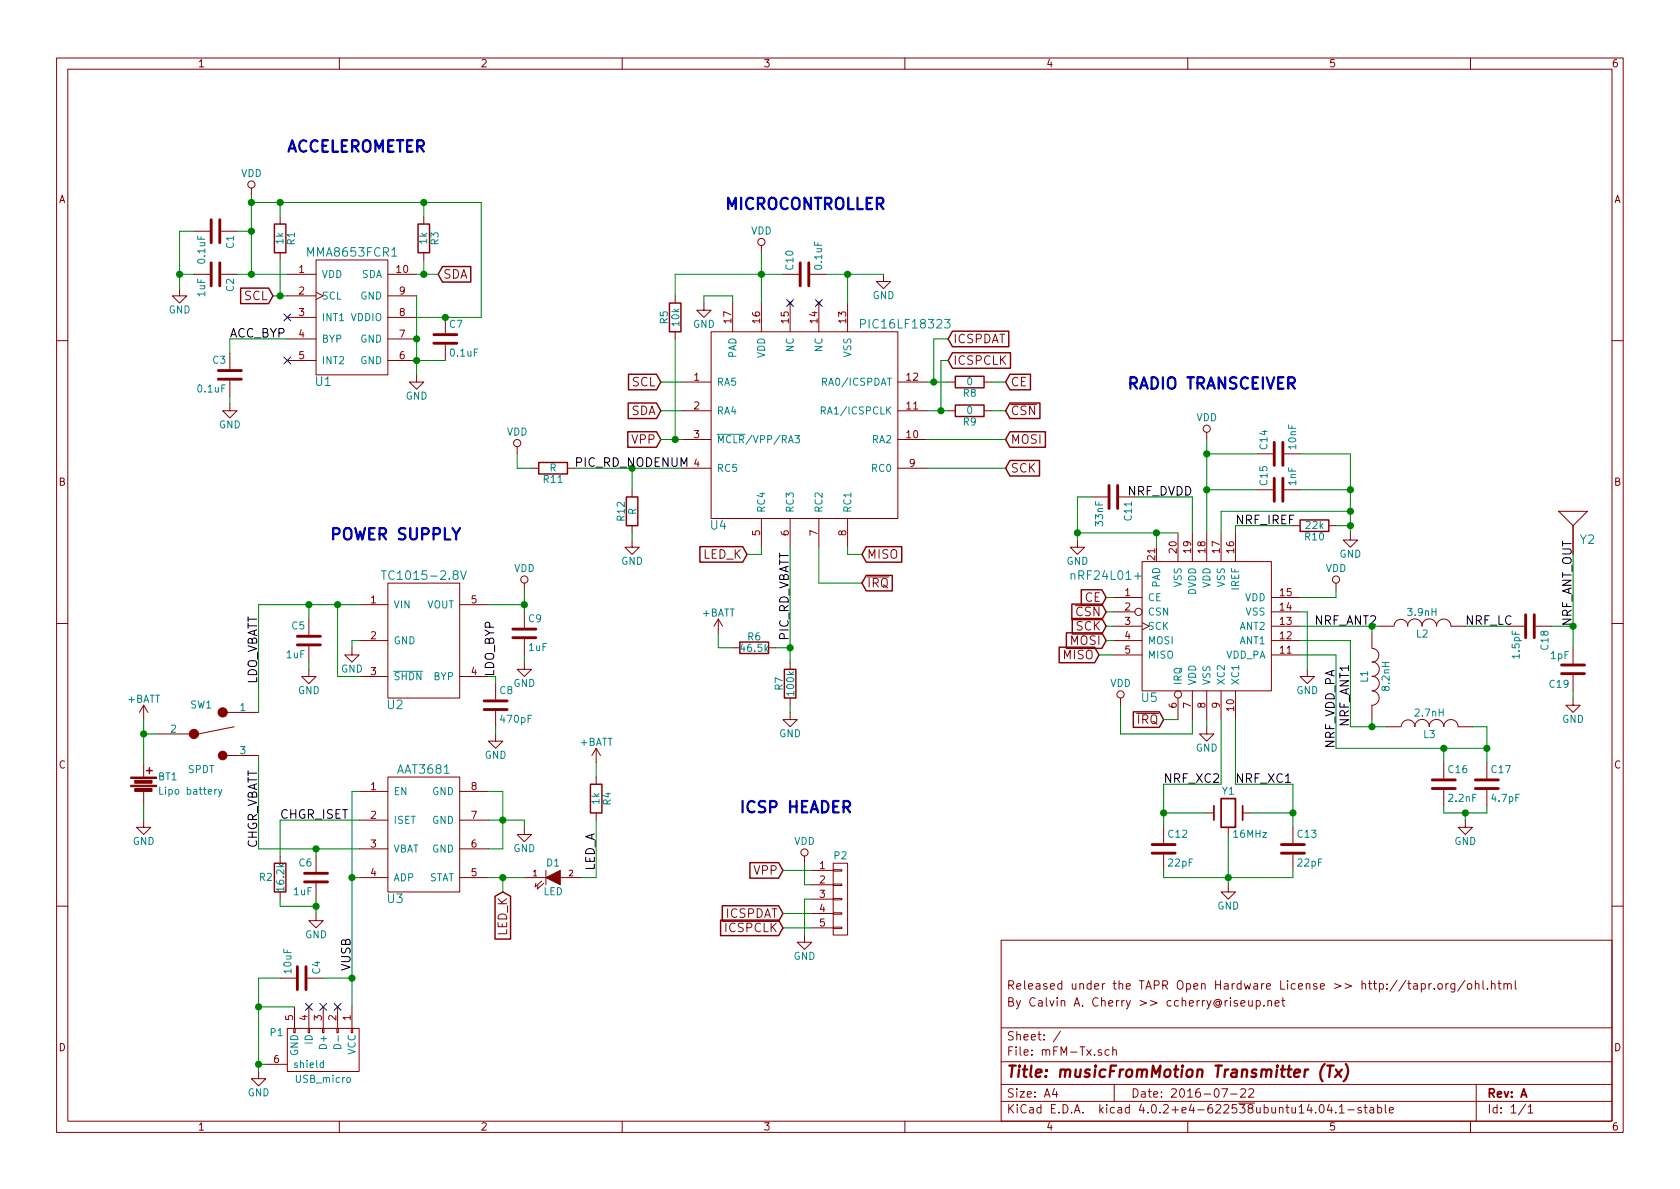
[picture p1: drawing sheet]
EESchema Schematic File Version 2
LIBS:power
LIBS:device
LIBS:transistors
LIBS:conn
LIBS:linear
LIBS:regul
LIBS:74xx
LIBS:cmos4000
LIBS:adc-dac
LIBS:memory
LIBS:xilinx
LIBS:microcontrollers
LIBS:dsp
LIBS:microchip
LIBS:analog_switches
LIBS:motorola
LIBS:texas
LIBS:intel
LIBS:audio
LIBS:interface
LIBS:digital-audio
LIBS:philips
LIBS:display
LIBS:cypress
LIBS:siliconi
LIBS:opto
LIBS:atmel
LIBS:contrib
LIBS:valves
LIBS:mFM_comp
EELAYER 25 0
EELAYER END
$Descr A4 11693 8268
encoding utf-8
Sheet 1 1
Title "musicFromMotion Transmitter (Tx)"
Date "2016-07-22"
Rev "A"
Comp ""
Comment1 "By Calvin A. Cherry >> ccherry@riseup.net"
Comment2 "Released under the TAPR Open Hardware License >> http://tapr.org/ohl.html"
Comment3 ""
Comment4 ""
$EndDescr
$Comp
L R R10
U 1 1
P 9150 3650
F 0 "R10" V 9230 3650 50  0000 C CNN
F 1 "22k" V 9150 3650 50  0000 C CNN
F 2 "Resistors_SMD:R_0402" V 9080 3650 50  0001 C CNN
F 3 "" H 9150 3650 50  0000 C CNN
	1    9150 3650
	0    1    1    0   
$EndComp
$Comp
L GND #PWR01
U 1 1
P 9400 3700
F 0 "#PWR01" H 9400 3450 50  0001 C CNN
F 1 "GND" H 9400 3550 50  0000 C CNN
F 2 "" H 9400 3700 50  0000 C CNN
F 3 "" H 9400 3700 50  0000 C CNN
	1    9400 3700
	1    0    0    -1  
$EndComp
$Comp
L C C11
U 1 1
P 7750 3450
F 0 "C11" H 7775 3550 50  0000 L CNN
F 1 "33nF" H 7775 3350 50  0000 L CNN
F 2 "Capacitors_SMD:C_0402" H 7788 3300 50  0001 C CNN
F 3 "" H 7750 3450 50  0000 C CNN
	1    7750 3450
	0    1    1    0   
$EndComp
$Comp
L GND #PWR02
U 1 1
P 7500 3750
F 0 "#PWR02" H 7500 3500 50  0001 C CNN
F 1 "GND" H 7500 3600 50  0000 C CNN
F 2 "" H 7500 3750 50  0000 C CNN
F 3 "" H 7500 3750 50  0000 C CNN
	1    7500 3750
	1    0    0    -1  
$EndComp
$Comp
L C C15
U 1 1
P 8900 3400
F 0 "C15" H 8925 3500 50  0000 L CNN
F 1 "1nF" H 8925 3300 50  0000 L CNN
F 2 "Capacitors_SMD:C_0402" H 8938 3250 50  0001 C CNN
F 3 "" H 8900 3400 50  0000 C CNN
	1    8900 3400
	0    -1   -1   0   
$EndComp
$Comp
L C C14
U 1 1
P 8900 3150
F 0 "C14" H 8925 3250 50  0000 L CNN
F 1 "10nF" H 8925 3050 50  0000 L CNN
F 2 "Capacitors_SMD:C_0402" H 8938 3000 50  0001 C CNN
F 3 "" H 8900 3150 50  0000 C CNN
	1    8900 3150
	0    -1   -1   0   
$EndComp
$Comp
L ABM8_crystal Y1
U 1 1
P 8550 5650
F 0 "Y1" H 8550 5800 50  0000 C CNN
F 1 "16MHz" H 8700 5500 50  0000 C CNN
F 2 "mFM:ABM8" H 8550 5650 50  0001 C CNN
F 3 "" H 8550 5650 50  0000 C CNN
	1    8550 5650
	1    0    0    -1  
$EndComp
$Comp
L C C12
U 1 1
P 8100 5900
F 0 "C12" H 8125 6000 50  0000 L CNN
F 1 "22pF" H 8125 5800 50  0000 L CNN
F 2 "Capacitors_SMD:C_0402" H 8138 5750 50  0001 C CNN
F 3 "" H 8100 5900 50  0000 C CNN
	1    8100 5900
	1    0    0    -1  
$EndComp
$Comp
L C C13
U 1 1
P 9000 5900
F 0 "C13" H 9025 6000 50  0000 L CNN
F 1 "22pF" H 9025 5800 50  0000 L CNN
F 2 "Capacitors_SMD:C_0402" H 9038 5750 50  0001 C CNN
F 3 "" H 9000 5900 50  0000 C CNN
	1    9000 5900
	1    0    0    -1  
$EndComp
$Comp
L GND #PWR03
U 1 1
P 8550 6150
F 0 "#PWR03" H 8550 5900 50  0001 C CNN
F 1 "GND" H 8550 6000 50  0000 C CNN
F 2 "" H 8550 6150 50  0000 C CNN
F 3 "" H 8550 6150 50  0000 C CNN
	1    8550 6150
	1    0    0    -1  
$EndComp
$Comp
L GND #PWR04
U 1 1
P 8400 5050
F 0 "#PWR04" H 8400 4800 50  0001 C CNN
F 1 "GND" H 8400 4900 50  0000 C CNN
F 2 "" H 8400 5050 50  0000 C CNN
F 3 "" H 8400 5050 50  0000 C CNN
	1    8400 5050
	1    0    0    -1  
$EndComp
$Comp
L INDUCTOR L2
U 1 1
P 9900 4350
F 0 "L2" V 9850 4350 50  0000 C CNN
F 1 "3.9nH" V 10000 4350 50  0000 C CNN
F 2 "Resistors_SMD:R_0402" H 9900 4350 50  0001 C CNN
F 3 "" H 9900 4350 50  0000 C CNN
	1    9900 4350
	0    -1   -1   0   
$EndComp
$Comp
L INDUCTOR L1
U 1 1
P 9550 4700
F 0 "L1" V 9500 4700 50  0000 C CNN
F 1 "8.2nH" V 9650 4700 50  0000 C CNN
F 2 "Resistors_SMD:R_0402" H 9550 4700 50  0001 C CNN
F 3 "" H 9550 4700 50  0000 C CNN
	1    9550 4700
	1    0    0    -1  
$EndComp
$Comp
L INDUCTOR L3
U 1 1
P 9950 5050
F 0 "L3" V 9900 5050 50  0000 C CNN
F 1 "2.7nH" V 10050 5050 50  0000 C CNN
F 2 "Resistors_SMD:R_0402" H 9950 5050 50  0001 C CNN
F 3 "" H 9950 5050 50  0000 C CNN
	1    9950 5050
	0    -1   -1   0   
$EndComp
$Comp
L C C17
U 1 1
P 10350 5450
F 0 "C17" H 10375 5550 50  0000 L CNN
F 1 "4.7pF" H 10375 5350 50  0000 L CNN
F 2 "Capacitors_SMD:C_0402" H 10388 5300 50  0001 C CNN
F 3 "" H 10350 5450 50  0000 C CNN
	1    10350 5450
	1    0    0    -1  
$EndComp
$Comp
L C C16
U 1 1
P 10050 5450
F 0 "C16" H 10075 5550 50  0000 L CNN
F 1 "2.2nF" H 10075 5350 50  0000 L CNN
F 2 "Capacitors_SMD:C_0402" H 10088 5300 50  0001 C CNN
F 3 "" H 10050 5450 50  0000 C CNN
	1    10050 5450
	1    0    0    -1  
$EndComp
$Comp
L GND #PWR05
U 1 1
P 10200 5700
F 0 "#PWR05" H 10200 5450 50  0001 C CNN
F 1 "GND" H 10200 5550 50  0000 C CNN
F 2 "" H 10200 5700 50  0000 C CNN
F 3 "" H 10200 5700 50  0000 C CNN
	1    10200 5700
	1    0    0    -1  
$EndComp
$Comp
L C C18
U 1 1
P 10650 4350
F 0 "C18" H 10675 4450 50  0000 L CNN
F 1 "1.5pF" H 10675 4250 50  0000 L CNN
F 2 "Capacitors_SMD:C_0402" H 10688 4200 50  0001 C CNN
F 3 "" H 10650 4350 50  0000 C CNN
	1    10650 4350
	0    1    1    0   
$EndComp
$Comp
L C C19
U 1 1
P 10950 4650
F 0 "C19" H 10975 4750 50  0000 L CNN
F 1 "1pF" H 10975 4550 50  0000 L CNN
F 2 "Capacitors_SMD:C_0402" H 10988 4500 50  0001 C CNN
F 3 "" H 10950 4650 50  0000 C CNN
	1    10950 4650
	-1   0    0    1   
$EndComp
$Comp
L GND #PWR06
U 1 1
P 10950 4850
F 0 "#PWR06" H 10950 4600 50  0001 C CNN
F 1 "GND" H 10950 4700 50  0000 C CNN
F 2 "" H 10950 4850 50  0000 C CNN
F 3 "" H 10950 4850 50  0000 C CNN
	1    10950 4850
	1    0    0    -1  
$EndComp
$Comp
L 2450AT18A100E Y2
U 1 1
P 10950 3650
F 0 "Y2" H 11050 3550 60  0000 C CNN
F 1 "2450AT18A100E" H 10950 3850 60  0001 C CNN
F 2 "mFM:2450AT" H 10950 3650 60  0001 C CNN
F 3 "" H 10950 3650 60  0000 C CNN
	1    10950 3650
	1    0    0    -1  
$EndComp
$Comp
L Battery BT1
U 1 1
P 1000 5450
F 0 "BT1" H 1100 5500 50  0000 L CNN
F 1 "Lipo battery" H 1100 5400 50  0000 L CNN
F 2 "mFM:CR2450_clip" V 1000 5490 50  0001 C CNN
F 3 "" V 1000 5490 50  0000 C CNN
	1    1000 5450
	1    0    0    -1  
$EndComp
$Comp
L MMA8653FCR1 U1
U 1 1
P 2450 2200
F 0 "U1" H 2250 1750 60  0000 C CNN
F 1 "MMA8653FCR1" H 2450 2650 60  0000 C CNN
F 2 "mFM:DFN-10-2mmx2mm" H 2400 2200 60  0001 C CNN
F 3 "" H 2400 2200 60  0000 C CNN
	1    2450 2200
	1    0    0    -1  
$EndComp
$Comp
L VDD #PWR07
U 1 1
P 1750 1350
F 0 "#PWR07" H 1750 1200 50  0001 C CNN
F 1 "VDD" H 1750 1500 50  0000 C CNN
F 2 "" H 1750 1350 50  0000 C CNN
F 3 "" H 1750 1350 50  0000 C CNN
	1    1750 1350
	1    0    0    -1  
$EndComp
$Comp
L C C1
U 1 1
P 1500 1600
F 0 "C1" H 1525 1700 50  0000 L CNN
F 1 "0.1uF" H 1525 1500 50  0000 L CNN
F 2 "Capacitors_SMD:C_0402" H 1538 1450 50  0001 C CNN
F 3 "" H 1500 1600 50  0000 C CNN
	1    1500 1600
	0    1    1    0   
$EndComp
$Comp
L C C2
U 1 1
P 1500 1900
F 0 "C2" H 1525 2000 50  0000 L CNN
F 1 "1uF" H 1525 1800 50  0000 L CNN
F 2 "Capacitors_SMD:C_0402" H 1538 1750 50  0001 C CNN
F 3 "" H 1500 1900 50  0000 C CNN
	1    1500 1900
	0    1    1    0   
$EndComp
$Comp
L C C7
U 1 1
P 3100 2350
F 0 "C7" H 3125 2450 50  0000 L CNN
F 1 "0.1uF" H 3125 2250 50  0000 L CNN
F 2 "Capacitors_SMD:C_0402" H 3138 2200 50  0001 C CNN
F 3 "" H 3100 2350 50  0000 C CNN
	1    3100 2350
	1    0    0    -1  
$EndComp
$Comp
L GND #PWR08
U 1 1
P 1250 2000
F 0 "#PWR08" H 1250 1750 50  0001 C CNN
F 1 "GND" H 1250 1850 50  0000 C CNN
F 2 "" H 1250 2000 50  0000 C CNN
F 3 "" H 1250 2000 50  0000 C CNN
	1    1250 2000
	1    0    0    -1  
$EndComp
$Comp
L GND #PWR09
U 1 1
P 2900 2600
F 0 "#PWR09" H 2900 2350 50  0001 C CNN
F 1 "GND" H 2900 2450 50  0000 C CNN
F 2 "" H 2900 2600 50  0000 C CNN
F 3 "" H 2900 2600 50  0000 C CNN
	1    2900 2600
	1    0    0    -1  
$EndComp
$Comp
L R R1
U 1 1
P 1950 1650
F 0 "R1" V 2030 1650 50  0000 C CNN
F 1 "1k" V 1950 1650 50  0000 C CNN
F 2 "Resistors_SMD:R_0402" V 1880 1650 50  0001 C CNN
F 3 "" H 1950 1650 50  0000 C CNN
	1    1950 1650
	1    0    0    -1  
$EndComp
$Comp
L R R3
U 1 1
P 2950 1650
F 0 "R3" V 3030 1650 50  0000 C CNN
F 1 "1k" V 2950 1650 50  0000 C CNN
F 2 "Resistors_SMD:R_0402" V 2880 1650 50  0001 C CNN
F 3 "" H 2950 1650 50  0000 C CNN
	1    2950 1650
	1    0    0    -1  
$EndComp
NoConn ~ 2000 2200
NoConn ~ 2000 2500
$Comp
L C C3
U 1 1
P 1600 2600
F 0 "C3" H 1625 2700 50  0000 L CNN
F 1 "0.1uF" H 1625 2500 50  0000 L CNN
F 2 "Capacitors_SMD:C_0402" H 1638 2450 50  0001 C CNN
F 3 "" H 1600 2600 50  0000 C CNN
	1    1600 2600
	-1   0    0    -1  
$EndComp
$Comp
L GND #PWR010
U 1 1
P 1600 2800
F 0 "#PWR010" H 1600 2550 50  0001 C CNN
F 1 "GND" H 1600 2650 50  0000 C CNN
F 2 "" H 1600 2800 50  0000 C CNN
F 3 "" H 1600 2800 50  0000 C CNN
	1    1600 2800
	1    0    0    -1  
$EndComp
$Comp
L TC1015-2.8V U2
U 1 1
P 2950 4450
F 0 "U2" H 2750 4000 60  0000 C CNN
F 1 "TC1015-2.8V" H 2950 4900 60  0000 C CNN
F 2 "TO_SOT_Packages_SMD:SOT-23-5" H 2900 4450 60  0001 C CNN
F 3 "" H 2900 4450 60  0000 C CNN
	1    2950 4450
	1    0    0    -1  
$EndComp
$Comp
L C C8
U 1 1
P 3450 4900
F 0 "C8" H 3475 5000 50  0000 L CNN
F 1 "470pF" H 3475 4800 50  0000 L CNN
F 2 "Capacitors_SMD:C_0402" H 3488 4750 50  0001 C CNN
F 3 "" H 3450 4900 50  0000 C CNN
	1    3450 4900
	1    0    0    -1  
$EndComp
$Comp
L GND #PWR011
U 1 1
P 3450 5100
F 0 "#PWR011" H 3450 4850 50  0001 C CNN
F 1 "GND" H 3450 4950 50  0000 C CNN
F 2 "" H 3450 5100 50  0000 C CNN
F 3 "" H 3450 5100 50  0000 C CNN
	1    3450 5100
	1    0    0    -1  
$EndComp
$Comp
L GND #PWR012
U 1 1
P 2450 4500
F 0 "#PWR012" H 2450 4250 50  0001 C CNN
F 1 "GND" H 2450 4350 50  0000 C CNN
F 2 "" H 2450 4500 50  0000 C CNN
F 3 "" H 2450 4500 50  0000 C CNN
	1    2450 4500
	1    0    0    -1  
$EndComp
$Comp
L VDD #PWR013
U 1 1
P 3650 4100
F 0 "#PWR013" H 3650 3950 50  0001 C CNN
F 1 "VDD" H 3650 4250 50  0000 C CNN
F 2 "" H 3650 4100 50  0000 C CNN
F 3 "" H 3650 4100 50  0000 C CNN
	1    3650 4100
	1    0    0    -1  
$EndComp
$Comp
L C C9
U 1 1
P 3650 4400
F 0 "C9" H 3675 4500 50  0000 L CNN
F 1 "1uF" H 3675 4300 50  0000 L CNN
F 2 "Capacitors_SMD:C_0402" H 3688 4250 50  0001 C CNN
F 3 "" H 3650 4400 50  0000 C CNN
	1    3650 4400
	1    0    0    -1  
$EndComp
$Comp
L GND #PWR014
U 1 1
P 3650 4600
F 0 "#PWR014" H 3650 4350 50  0001 C CNN
F 1 "GND" H 3650 4450 50  0000 C CNN
F 2 "" H 3650 4600 50  0000 C CNN
F 3 "" H 3650 4600 50  0000 C CNN
	1    3650 4600
	1    0    0    -1  
$EndComp
$Comp
L C C5
U 1 1
P 2150 4450
F 0 "C5" H 2175 4550 50  0000 L CNN
F 1 "1uF" H 2175 4350 50  0000 L CNN
F 2 "Capacitors_SMD:C_0402" H 2188 4300 50  0001 C CNN
F 3 "" H 2150 4450 50  0000 C CNN
	1    2150 4450
	-1   0    0    -1  
$EndComp
$Comp
L GND #PWR015
U 1 1
P 2150 4650
F 0 "#PWR015" H 2150 4400 50  0001 C CNN
F 1 "GND" H 2150 4500 50  0000 C CNN
F 2 "" H 2150 4650 50  0000 C CNN
F 3 "" H 2150 4650 50  0000 C CNN
	1    2150 4650
	1    0    0    -1  
$EndComp
$Comp
L AAT3681 U3
U 1 1
P 2950 5800
F 0 "U3" H 2750 5350 60  0000 C CNN
F 1 "AAT3681" H 2950 6250 60  0000 C CNN
F 2 "mFM:SC70JW-8" H 2900 5800 60  0001 C CNN
F 3 "" H 2900 5800 60  0000 C CNN
	1    2950 5800
	1    0    0    -1  
$EndComp
$Comp
L LED D1
U 1 1
P 3850 6100
F 0 "D1" H 3850 6200 50  0000 C CNN
F 1 "LED" H 3850 6000 50  0000 C CNN
F 2 "LEDs:LED_0402" H 3850 6100 50  0001 C CNN
F 3 "" H 3850 6100 50  0000 C CNN
	1    3850 6100
	1    0    0    -1  
$EndComp
$Comp
L R R4
U 1 1
P 4150 5550
F 0 "R4" V 4230 5550 50  0000 C CNN
F 1 "1k" V 4150 5550 50  0000 C CNN
F 2 "Resistors_SMD:R_0402" V 4080 5550 50  0001 C CNN
F 3 "" H 4150 5550 50  0000 C CNN
	1    4150 5550
	1    0    0    -1  
$EndComp
$Comp
L R R2
U 1 1
P 1950 6100
F 0 "R2" H 2050 6100 50  0000 C CNN
F 1 "16.2k" V 1950 6100 50  0000 C CNN
F 2 "Resistors_SMD:R_0402" V 1880 6100 50  0001 C CNN
F 3 "" H 1950 6100 50  0000 C CNN
	1    1950 6100
	-1   0    0    -1  
$EndComp
$Comp
L GND #PWR016
U 1 1
P 3650 5750
F 0 "#PWR016" H 3650 5500 50  0001 C CNN
F 1 "GND" H 3650 5600 50  0000 C CNN
F 2 "" H 3650 5750 50  0000 C CNN
F 3 "" H 3650 5750 50  0000 C CNN
	1    3650 5750
	1    0    0    -1  
$EndComp
$Comp
L USB_OTG P1
U 1 1
P 2250 7300
F 0 "P1" H 2575 7175 50  0000 C CNN
F 1 "USB_micro" H 2250 7500 50  0000 C CNN
F 2 "Connect:USB_Micro-B_10103594-0001LF" V 2200 7200 50  0001 C CNN
F 3 "" V 2200 7200 50  0000 C CNN
	1    2250 7300
	-1   0    0    1   
$EndComp
NoConn ~ 2150 7000
NoConn ~ 2250 7000
NoConn ~ 2350 7000
$Comp
L GND #PWR017
U 1 1
P 1800 7450
F 0 "#PWR017" H 1800 7200 50  0001 C CNN
F 1 "GND" H 1800 7300 50  0000 C CNN
F 2 "" H 1800 7450 50  0000 C CNN
F 3 "" H 1800 7450 50  0000 C CNN
	1    1800 7450
	1    0    0    -1  
$EndComp
$Comp
L C C4
U 1 1
P 2100 6800
F 0 "C4" H 2125 6900 50  0000 L CNN
F 1 "10uF" H 2125 6700 50  0000 L CNN
F 2 "Capacitors_SMD:C_0805" H 2138 6650 50  0001 C CNN
F 3 "" H 2100 6800 50  0000 C CNN
	1    2100 6800
	0    1    -1   0   
$EndComp
$Comp
L C C6
U 1 1
P 2200 6100
F 0 "C6" H 2225 6200 50  0000 L CNN
F 1 "1uF" H 2225 6000 50  0000 L CNN
F 2 "Capacitors_SMD:C_0402" H 2238 5950 50  0001 C CNN
F 3 "" H 2200 6100 50  0000 C CNN
	1    2200 6100
	-1   0    0    -1  
$EndComp
$Comp
L GND #PWR018
U 1 1
P 2200 6350
F 0 "#PWR018" H 2200 6100 50  0001 C CNN
F 1 "GND" H 2200 6200 50  0000 C CNN
F 2 "" H 2200 6350 50  0000 C CNN
F 3 "" H 2200 6350 50  0000 C CNN
	1    2200 6350
	1    0    0    -1  
$EndComp
$Comp
L SPDT SW1
U 1 1
P 1450 5100
F 0 "SW1" H 1400 5300 50  0000 C CNN
F 1 "SPDT" H 1400 4850 50  0000 C CNN
F 2 "mFM:SW_SPDT_SMD" H 1400 5250 50  0001 C CNN
F 3 "" H 1400 5250 50  0000 C CNN
	1    1450 5100
	1    0    0    -1  
$EndComp
$Comp
L GND #PWR019
U 1 1
P 1000 5700
F 0 "#PWR019" H 1000 5450 50  0001 C CNN
F 1 "GND" H 1000 5550 50  0000 C CNN
F 2 "" H 1000 5700 50  0000 C CNN
F 3 "" H 1000 5700 50  0000 C CNN
	1    1000 5700
	1    0    0    -1  
$EndComp
$Comp
L VDD #PWR020
U 1 1
P 5300 1750
F 0 "#PWR020" H 5300 1600 50  0001 C CNN
F 1 "VDD" H 5300 1900 50  0000 C CNN
F 2 "" H 5300 1750 50  0000 C CNN
F 3 "" H 5300 1750 50  0000 C CNN
	1    5300 1750
	1    0    0    -1  
$EndComp
$Comp
L C C10
U 1 1
P 5600 1900
F 0 "C10" H 5625 2000 50  0000 L CNN
F 1 "0.1uF" H 5625 1800 50  0000 L CNN
F 2 "Capacitors_SMD:C_0402" H 5638 1750 50  0001 C CNN
F 3 "" H 5600 1900 50  0000 C CNN
	1    5600 1900
	0    -1   -1   0   
$EndComp
$Comp
L GND #PWR021
U 1 1
P 6150 1900
F 0 "#PWR021" H 6150 1650 50  0001 C CNN
F 1 "GND" H 6150 1750 50  0000 C CNN
F 2 "" H 6150 1900 50  0000 C CNN
F 3 "" H 6150 1900 50  0000 C CNN
	1    6150 1900
	1    0    0    -1  
$EndComp
$Comp
L R R5
U 1 1
P 4700 2200
F 0 "R5" V 4780 2200 50  0000 C CNN
F 1 "10k" V 4700 2200 50  0000 C CNN
F 2 "Resistors_SMD:R_0402" V 4630 2200 50  0001 C CNN
F 3 "" H 4700 2200 50  0000 C CNN
	1    4700 2200
	-1   0    0    1   
$EndComp
$Comp
L R R6
U 1 1
P 5250 4500
F 0 "R6" V 5330 4500 50  0000 C CNN
F 1 "46.5k" V 5250 4500 50  0000 C CNN
F 2 "Resistors_SMD:R_0402" V 5180 4500 50  0001 C CNN
F 3 "" H 5250 4500 50  0000 C CNN
	1    5250 4500
	0    -1   -1   0   
$EndComp
$Comp
L R R7
U 1 1
P 5500 4750
F 0 "R7" V 5580 4750 50  0000 C CNN
F 1 "100k" V 5500 4750 50  0000 C CNN
F 2 "Resistors_SMD:R_0402" V 5430 4750 50  0001 C CNN
F 3 "" H 5500 4750 50  0000 C CNN
	1    5500 4750
	-1   0    0    1   
$EndComp
$Comp
L GND #PWR022
U 1 1
P 5500 4950
F 0 "#PWR022" H 5500 4700 50  0001 C CNN
F 1 "GND" H 5500 4800 50  0000 C CNN
F 2 "" H 5500 4950 50  0000 C CNN
F 3 "" H 5500 4950 50  0000 C CNN
	1    5500 4950
	1    0    0    -1  
$EndComp
Text GLabel 3050 1900 2    60   Input ~ 0
SDA
Text GLabel 1900 2050 0    60   Input ~ 0
SCL
Text GLabel 7000 3050 2    60   Input ~ 0
MOSI
Text GLabel 7000 2650 2    60   Input ~ 0
CE
Text GLabel 7000 2850 2    60   Input ~ 0
~CSN
Text GLabel 6000 4050 2    60   Input ~ 0
~IRQ
Text GLabel 7700 4450 0    60   Input ~ 0
MOSI
Text GLabel 7700 4150 0    60   Input ~ 0
CE
Text GLabel 7700 4250 0    60   Input ~ 0
~CSN
Text GLabel 8100 5000 0    60   Input ~ 0
~IRQ
Text GLabel 7650 4550 0    60   Input ~ 0
MISO
Text GLabel 7700 4350 0    60   Input ~ 0
SCK
Text GLabel 7000 3250 2    60   Input ~ 0
SCK
Text GLabel 6000 3850 2    60   Input ~ 0
MISO
Text GLabel 4600 2850 0    60   Input ~ 0
SDA
Text GLabel 4600 2650 0    60   Input ~ 0
SCL
Text GLabel 4600 3050 0    60   Input ~ 0
VPP
Text GLabel 5450 6050 0    60   Input ~ 0
VPP
Text GLabel 5450 6350 0    60   Input ~ 0
ICSPDAT
$Comp
L VDD #PWR023
U 1 1
P 5600 6000
F 0 "#PWR023" H 5600 5850 50  0001 C CNN
F 1 "VDD" H 5600 6150 50  0000 C CNN
F 2 "" H 5600 6000 50  0000 C CNN
F 3 "" H 5600 6000 50  0000 C CNN
	1    5600 6000
	1    0    0    -1  
$EndComp
$Comp
L GND #PWR024
U 1 1
P 5600 6500
F 0 "#PWR024" H 5600 6250 50  0001 C CNN
F 1 "GND" H 5600 6350 50  0000 C CNN
F 2 "" H 5600 6500 50  0000 C CNN
F 3 "" H 5600 6500 50  0000 C CNN
	1    5600 6500
	1    0    0    -1  
$EndComp
Text Notes 2300 3750 0    79   ~ 16
POWER SUPPLY
Text Notes 2000 1050 0    79   ~ 16
ACCELEROMETER
Text Notes 5050 1450 0    79   ~ 16
MICROCONTROLLER
Text Notes 5150 5650 0    79   ~ 16
ICSP HEADER
Text Notes 7850 2700 0    79   ~ 16
RADIO TRANSCEIVER
$Comp
L VDD #PWR025
U 1 1
P 9300 4100
F 0 "#PWR025" H 9300 3950 50  0001 C CNN
F 1 "VDD" H 9300 4250 50  0000 C CNN
F 2 "" H 9300 4100 50  0000 C CNN
F 3 "" H 9300 4100 50  0000 C CNN
	1    9300 4100
	1    0    0    -1  
$EndComp
$Comp
L VDD #PWR026
U 1 1
P 8400 3050
F 0 "#PWR026" H 8400 2900 50  0001 C CNN
F 1 "VDD" H 8400 3200 50  0000 C CNN
F 2 "" H 8400 3050 50  0000 C CNN
F 3 "" H 8400 3050 50  0000 C CNN
	1    8400 3050
	1    0    0    -1  
$EndComp
$Comp
L VDD #PWR027
U 1 1
P 7800 4900
F 0 "#PWR027" H 7800 4750 50  0001 C CNN
F 1 "VDD" H 7800 5050 50  0000 C CNN
F 2 "" H 7800 4900 50  0000 C CNN
F 3 "" H 7800 4900 50  0000 C CNN
	1    7800 4900
	1    0    0    -1  
$EndComp
$Comp
L PIC16LF18323 U4
U 1 1
P 5600 2950
F 0 "U4" H 5000 2250 60  0000 C CNN
F 1 "PIC16LF18323" H 6300 3650 60  0000 C CNN
F 2 "mFM:UQFN-16_4x4mm_Pitch0.65mm_Pad2x2mm" H 5600 2950 60  0001 C CNN
F 3 "" H 5600 2950 60  0000 C CNN
	1    5600 2950
	1    0    0    -1  
$EndComp
NoConn ~ 5700 2100
NoConn ~ 5500 2100
$Comp
L R R8
U 1 1
P 6750 2650
F 0 "R8" V 6830 2650 50  0000 C CNN
F 1 "0" V 6750 2650 50  0000 C CNN
F 2 "Resistors_SMD:R_0402" V 6680 2650 50  0001 C CNN
F 3 "" H 6750 2650 50  0000 C CNN
	1    6750 2650
	0    1    1    0   
$EndComp
$Comp
L R R9
U 1 1
P 6750 2850
F 0 "R9" V 6830 2850 50  0000 C CNN
F 1 "0" V 6750 2850 50  0000 C CNN
F 2 "Resistors_SMD:R_0402" V 6680 2850 50  0001 C CNN
F 3 "" H 6750 2850 50  0000 C CNN
	1    6750 2850
	0    1    1    0   
$EndComp
$Comp
L GND #PWR028
U 1 1
P 4900 2100
F 0 "#PWR028" H 4900 1850 50  0001 C CNN
F 1 "GND" H 4900 1950 50  0000 C CNN
F 2 "" H 4900 2100 50  0000 C CNN
F 3 "" H 4900 2100 50  0000 C CNN
	1    4900 2100
	1    0    0    -1  
$EndComp
Text GLabel 6600 2350 2    60   Input ~ 0
ICSPDAT
Text GLabel 6600 2500 2    60   Input ~ 0
ICSPCLK
Text GLabel 5450 6450 0    60   Input ~ 0
ICSPCLK
$Comp
L CONN_01X05 P2
U 1 1
P 5850 6250
F 0 "P2" H 5850 6550 50  0000 C CNN
F 1 "CONN_01X05" V 5950 6250 50  0001 C CNN
F 2 "Socket_Strips:Socket_Strip_Straight_1x05" H 5850 6250 50  0001 C CNN
F 3 "" H 5850 6250 50  0000 C CNN
	1    5850 6250
	1    0    0    -1  
$EndComp
Text Label 1600 2350 0    60   ~ 0
ACC_BYP
Text Label 5500 4450 1    60   ~ 0
PIC_RD_VBATT
Text Label 2450 6750 1    60   ~ 0
VUSB
Text Label 1950 5700 0    60   ~ 0
CHGR_ISET
Text Label 1800 5350 3    60   ~ 0
CHGR_VBATT
Text Label 1800 4750 1    60   ~ 0
LDO_VBATT
Text Label 3450 4700 1    60   ~ 0
LDO_BYP
Text Label 8600 5450 0    60   ~ 0
NRF_XC1
Text Label 8100 5450 0    60   ~ 0
NRF_XC2
Text Label 9400 5050 1    60   ~ 0
NRF_ANT1
Text Label 9300 5200 1    60   ~ 0
NRF_VDD_PA
Text Label 9150 4350 0    60   ~ 0
NRF_ANT2
Text Label 10950 4350 1    60   ~ 0
NRF_ANT_OUT
Text Label 10200 4350 0    60   ~ 0
NRF_LC
Text Label 8300 3450 2    60   ~ 0
NRF_DVDD
Text Label 8600 3650 0    60   ~ 0
NRF_IREF
Text Label 4150 6050 1    60   ~ 0
LED_A
$Comp
L +BATT #PWR029
U 1 1
P 4150 5300
F 0 "#PWR029" H 4150 5150 50  0001 C CNN
F 1 "+BATT" H 4150 5440 50  0000 C CNN
F 2 "" H 4150 5300 50  0000 C CNN
F 3 "" H 4150 5300 50  0000 C CNN
	1    4150 5300
	1    0    0    -1  
$EndComp
$Comp
L +BATT #PWR030
U 1 1
P 1000 5000
F 0 "#PWR030" H 1000 4850 50  0001 C CNN
F 1 "+BATT" H 1000 5140 50  0000 C CNN
F 2 "" H 1000 5000 50  0000 C CNN
F 3 "" H 1000 5000 50  0000 C CNN
	1    1000 5000
	1    0    0    -1  
$EndComp
$Comp
L +BATT #PWR031
U 1 1
P 5000 4400
F 0 "#PWR031" H 5000 4250 50  0001 C CNN
F 1 "+BATT" H 5000 4540 50  0000 C CNN
F 2 "" H 5000 4400 50  0000 C CNN
F 3 "" H 5000 4400 50  0000 C CNN
	1    5000 4400
	1    0    0    -1  
$EndComp
$Comp
L nRF24L01+ U5
U 1 1
P 8400 4350
F 0 "U5" H 8000 3850 60  0000 C CNN
F 1 "nRF24L01+" H 7700 4700 60  0000 C CNN
F 2 "mFM:VFQFN-20_4x4mm_Pitch0.5mm_Pad2x2mm" H 8400 4350 60  0001 C CNN
F 3 "" H 8400 4350 60  0000 C CNN
	1    8400 4350
	1    0    0    -1  
$EndComp
$Comp
L GND #PWR032
U 1 1
P 9100 4650
F 0 "#PWR032" H 9100 4400 50  0001 C CNN
F 1 "GND" H 9100 4500 50  0000 C CNN
F 2 "" H 9100 4650 50  0000 C CNN
F 3 "" H 9100 4650 50  0000 C CNN
	1    9100 4650
	1    0    0    -1  
$EndComp
$Comp
L R R11
U 1 1
P 3850 3250
F 0 "R11" V 3930 3250 50  0000 C CNN
F 1 "R" V 3850 3250 50  0000 C CNN
F 2 "Resistors_SMD:R_0402" V 3780 3250 50  0001 C CNN
F 3 "" H 3850 3250 50  0000 C CNN
	1    3850 3250
	0    1    1    0   
$EndComp
$Comp
L R R12
U 1 1
P 4400 3550
F 0 "R12" V 4480 3550 50  0000 C CNN
F 1 "R" V 4400 3550 50  0000 C CNN
F 2 "Resistors_SMD:R_0402" V 4330 3550 50  0001 C CNN
F 3 "" H 4400 3550 50  0000 C CNN
	1    4400 3550
	-1   0    0    1   
$EndComp
$Comp
L GND #PWR033
U 1 1
P 4400 3750
F 0 "#PWR033" H 4400 3500 50  0001 C CNN
F 1 "GND" H 4400 3600 50  0000 C CNN
F 2 "" H 4400 3750 50  0000 C CNN
F 3 "" H 4400 3750 50  0000 C CNN
	1    4400 3750
	1    0    0    -1  
$EndComp
$Comp
L VDD #PWR034
U 1 1
P 3600 3150
F 0 "#PWR034" H 3600 3000 50  0001 C CNN
F 1 "VDD" H 3600 3300 50  0000 C CNN
F 2 "" H 3600 3150 50  0000 C CNN
F 3 "" H 3600 3150 50  0000 C CNN
	1    3600 3150
	1    0    0    -1  
$EndComp
Wire Wire Line
	3600 3250 3700 3250
Wire Wire Line
	3600 3150 3600 3250
Wire Wire Line
	4400 3700 4400 3750
Connection ~ 4400 3250
Wire Wire Line
	4400 3250 4400 3400
Wire Wire Line
	4000 3250 4750 3250
Wire Wire Line
	1950 5700 1950 5950
Connection ~ 2200 6300
Wire Wire Line
	1950 6300 2200 6300
Wire Wire Line
	9100 4250 9050 4250
Wire Wire Line
	5000 4400 5000 4500
Connection ~ 1000 5100
Wire Wire Line
	1100 5100 1000 5100
Wire Wire Line
	4150 5400 4150 5300
Wire Wire Line
	4150 6100 4150 5700
Wire Wire Line
	4050 6100 4150 6100
Wire Wire Line
	3400 6100 3650 6100
Wire Wire Line
	3650 5700 3650 5750
Wire Wire Line
	3500 5900 3400 5900
Wire Wire Line
	5450 6450 5650 6450
Wire Wire Line
	5450 6350 5650 6350
Wire Wire Line
	5600 6250 5600 6500
Wire Wire Line
	5650 6250 5600 6250
Wire Wire Line
	5650 6050 5450 6050
Wire Wire Line
	5600 6150 5650 6150
Wire Wire Line
	5600 6000 5600 6150
Connection ~ 6550 2850
Wire Wire Line
	6550 2500 6550 2850
Connection ~ 6500 2650
Wire Wire Line
	6500 2350 6500 2650
Wire Wire Line
	6600 2350 6500 2350
Wire Wire Line
	6600 2500 6550 2500
Connection ~ 4700 3050
Wire Wire Line
	4700 2050 4700 1900
Wire Wire Line
	4700 3050 4700 2350
Wire Wire Line
	4600 3050 4750 3050
Wire Wire Line
	5100 2050 5100 2100
Wire Wire Line
	4900 2050 5100 2050
Wire Wire Line
	4900 2100 4900 2050
Wire Wire Line
	4600 2650 4750 2650
Wire Wire Line
	4600 2850 4750 2850
Wire Wire Line
	6900 2850 7000 2850
Wire Wire Line
	7000 2650 6900 2650
Wire Wire Line
	6450 2650 6600 2650
Wire Wire Line
	5700 4050 6000 4050
Wire Wire Line
	5700 3800 5700 4050
Wire Wire Line
	7000 3250 6450 3250
Wire Wire Line
	5900 3850 5900 3800
Wire Wire Line
	6000 3850 5900 3850
Connection ~ 5900 1900
Wire Wire Line
	5900 2100 5900 1900
Connection ~ 2950 1400
Connection ~ 3100 2200
Wire Wire Line
	3350 2200 3350 1400
Wire Wire Line
	5000 4500 5100 4500
Wire Wire Line
	1000 5000 1000 5300
Wire Wire Line
	8200 5000 8100 5000
Wire Wire Line
	7650 4550 7750 4550
Wire Wire Line
	7750 4450 7700 4450
Wire Wire Line
	7700 4350 7750 4350
Wire Wire Line
	7750 4250 7700 4250
Wire Wire Line
	7700 4150 7750 4150
Wire Wire Line
	6450 2850 6600 2850
Wire Wire Line
	6450 3050 7000 3050
Connection ~ 2950 1900
Wire Wire Line
	2950 1800 2950 1900
Wire Wire Line
	2900 1900 3050 1900
Connection ~ 1950 2050
Wire Wire Line
	5500 4900 5500 4950
Connection ~ 5500 4500
Wire Wire Line
	5500 3800 5500 4600
Wire Wire Line
	5400 4500 5500 4500
Connection ~ 5300 1900
Wire Wire Line
	4700 1900 5450 1900
Wire Wire Line
	5750 1900 6150 1900
Wire Wire Line
	5300 1750 5300 2100
Wire Wire Line
	1000 5600 1000 5700
Wire Wire Line
	1800 4950 1800 4200
Wire Wire Line
	1800 5900 1800 5250
Connection ~ 2150 4200
Connection ~ 2200 5900
Wire Wire Line
	2200 6250 2200 6350
Wire Wire Line
	2200 5950 2200 5900
Wire Wire Line
	7500 3450 7500 3750
Wire Wire Line
	8750 3150 8400 3150
Connection ~ 1800 7000
Wire Wire Line
	1950 6800 1800 6800
Connection ~ 1800 7400
Wire Wire Line
	1800 7400 1850 7400
Wire Wire Line
	1800 6800 1800 7450
Wire Wire Line
	2050 7000 1800 7000
Connection ~ 3500 5700
Wire Wire Line
	3400 5700 3650 5700
Wire Wire Line
	3500 5500 3500 5900
Wire Wire Line
	3400 5500 3500 5500
Connection ~ 2450 6800
Connection ~ 2450 6100
Wire Wire Line
	2500 5500 2450 5500
Wire Wire Line
	1950 5700 2500 5700
Wire Wire Line
	1950 6250 1950 6300
Wire Wire Line
	1800 5900 2500 5900
Wire Wire Line
	2450 5500 2450 7000
Wire Wire Line
	2450 6100 2500 6100
Wire Wire Line
	2450 6800 2250 6800
Wire Wire Line
	2150 4600 2150 4650
Connection ~ 2350 4200
Wire Wire Line
	2150 4300 2150 4200
Wire Wire Line
	1800 4200 2500 4200
Wire Wire Line
	2350 4700 2350 4200
Wire Wire Line
	2500 4700 2350 4700
Wire Wire Line
	2450 4450 2450 4500
Wire Wire Line
	2500 4450 2450 4450
Wire Wire Line
	3650 4550 3650 4600
Connection ~ 3650 4200
Wire Wire Line
	3650 4100 3650 4250
Wire Wire Line
	3400 4200 3650 4200
Wire Wire Line
	3450 5050 3450 5100
Wire Wire Line
	3450 4700 3450 4750
Wire Wire Line
	3400 4700 3450 4700
Wire Wire Line
	1600 2750 1600 2800
Wire Wire Line
	1600 2350 2000 2350
Wire Wire Line
	1600 2450 1600 2350
Wire Wire Line
	1900 2050 2000 2050
Wire Wire Line
	1950 1800 1950 2050
Connection ~ 1950 1400
Wire Wire Line
	1950 1500 1950 1400
Connection ~ 1750 1400
Wire Wire Line
	3350 1400 1750 1400
Wire Wire Line
	2950 1400 2950 1500
Connection ~ 1250 1900
Wire Wire Line
	1250 1600 1350 1600
Wire Wire Line
	1250 1600 1250 2000
Wire Wire Line
	1350 1900 1250 1900
Connection ~ 1750 1600
Wire Wire Line
	1750 1600 1650 1600
Connection ~ 1750 1900
Connection ~ 2900 2350
Connection ~ 2900 2500
Wire Wire Line
	2900 2050 2900 2600
Wire Wire Line
	2900 2350 2900 2350
Wire Wire Line
	2900 2500 3100 2500
Wire Wire Line
	2900 2200 3350 2200
Wire Wire Line
	1750 1350 1750 1900
Wire Wire Line
	1650 1900 2000 1900
Connection ~ 8050 3700
Wire Wire Line
	8050 3800 8050 3700
Connection ~ 8100 5650
Wire Wire Line
	9100 4250 9100 4650
Connection ~ 10950 4350
Wire Wire Line
	10200 4350 10500 4350
Wire Wire Line
	10950 3850 10950 4500
Wire Wire Line
	10800 4350 10950 4350
Wire Wire Line
	10950 4850 10950 4800
Wire Wire Line
	9300 5200 10350 5200
Wire Wire Line
	9300 4550 9300 5200
Wire Wire Line
	9050 4550 9300 4550
Connection ~ 9550 5050
Connection ~ 10200 5650
Wire Wire Line
	10200 5650 10200 5700
Wire Wire Line
	10050 5650 10050 5600
Wire Wire Line
	10050 5650 10350 5650
Wire Wire Line
	10350 5650 10350 5600
Connection ~ 10050 5200
Wire Wire Line
	10050 5200 10050 5300
Connection ~ 10350 5200
Wire Wire Line
	10350 5050 10250 5050
Wire Wire Line
	10350 5050 10350 5300
Wire Wire Line
	9400 4450 9400 5050
Wire Wire Line
	9050 4450 9400 4450
Wire Wire Line
	9400 5050 9650 5050
Wire Wire Line
	9550 5000 9550 5050
Connection ~ 9550 4350
Wire Wire Line
	9550 4400 9550 4350
Wire Wire Line
	9050 4350 9600 4350
Wire Wire Line
	9300 4150 9050 4150
Wire Wire Line
	9300 4100 9300 4150
Wire Wire Line
	7800 5100 7800 4900
Wire Wire Line
	8300 5100 7800 5100
Wire Wire Line
	8300 5000 8300 5100
Wire Wire Line
	8400 5000 8400 5050
Connection ~ 8550 6100
Wire Wire Line
	8550 5800 8550 6150
Wire Wire Line
	9000 6100 9000 6050
Wire Wire Line
	8100 6100 9000 6100
Wire Wire Line
	8100 6050 8100 6100
Wire Wire Line
	8100 5650 8400 5650
Wire Wire Line
	8100 5450 8100 5750
Wire Wire Line
	8500 5450 8100 5450
Wire Wire Line
	8500 5000 8500 5450
Wire Wire Line
	8600 5000 8600 5450
Connection ~ 9000 5650
Wire Wire Line
	8700 5650 9000 5650
Wire Wire Line
	9000 5450 9000 5750
Wire Wire Line
	8600 5450 9000 5450
Connection ~ 9400 3400
Wire Wire Line
	9050 3150 9400 3150
Connection ~ 9400 3550
Wire Wire Line
	9050 3400 9400 3400
Connection ~ 8400 3400
Wire Wire Line
	8400 3400 8750 3400
Connection ~ 8400 3150
Wire Wire Line
	8400 3050 8400 3700
Connection ~ 9400 3650
Wire Wire Line
	8500 3550 8500 3700
Wire Wire Line
	9400 3550 8500 3550
Connection ~ 7500 3700
Wire Wire Line
	7500 3700 8200 3700
Wire Wire Line
	8300 3450 8300 3700
Wire Wire Line
	7900 3450 8300 3450
Wire Wire Line
	7600 3450 7500 3450
Wire Wire Line
	9400 3150 9400 3700
Wire Wire Line
	9400 3650 9300 3650
Wire Wire Line
	8600 3650 9000 3650
Wire Wire Line
	8600 3700 8600 3650
Text Label 4000 3250 0    60   ~ 0
PIC_RD_NODENUM
Text GLabel 3500 6200 3    60   Input ~ 0
LED_K
Wire Wire Line
	3500 6200 3500 6100
Connection ~ 3500 6100
Text GLabel 5200 3850 0    60   Input ~ 0
LED_K
Wire Wire Line
	5300 3800 5300 3850
Wire Wire Line
	5300 3850 5200 3850
$EndSCHEMATC
